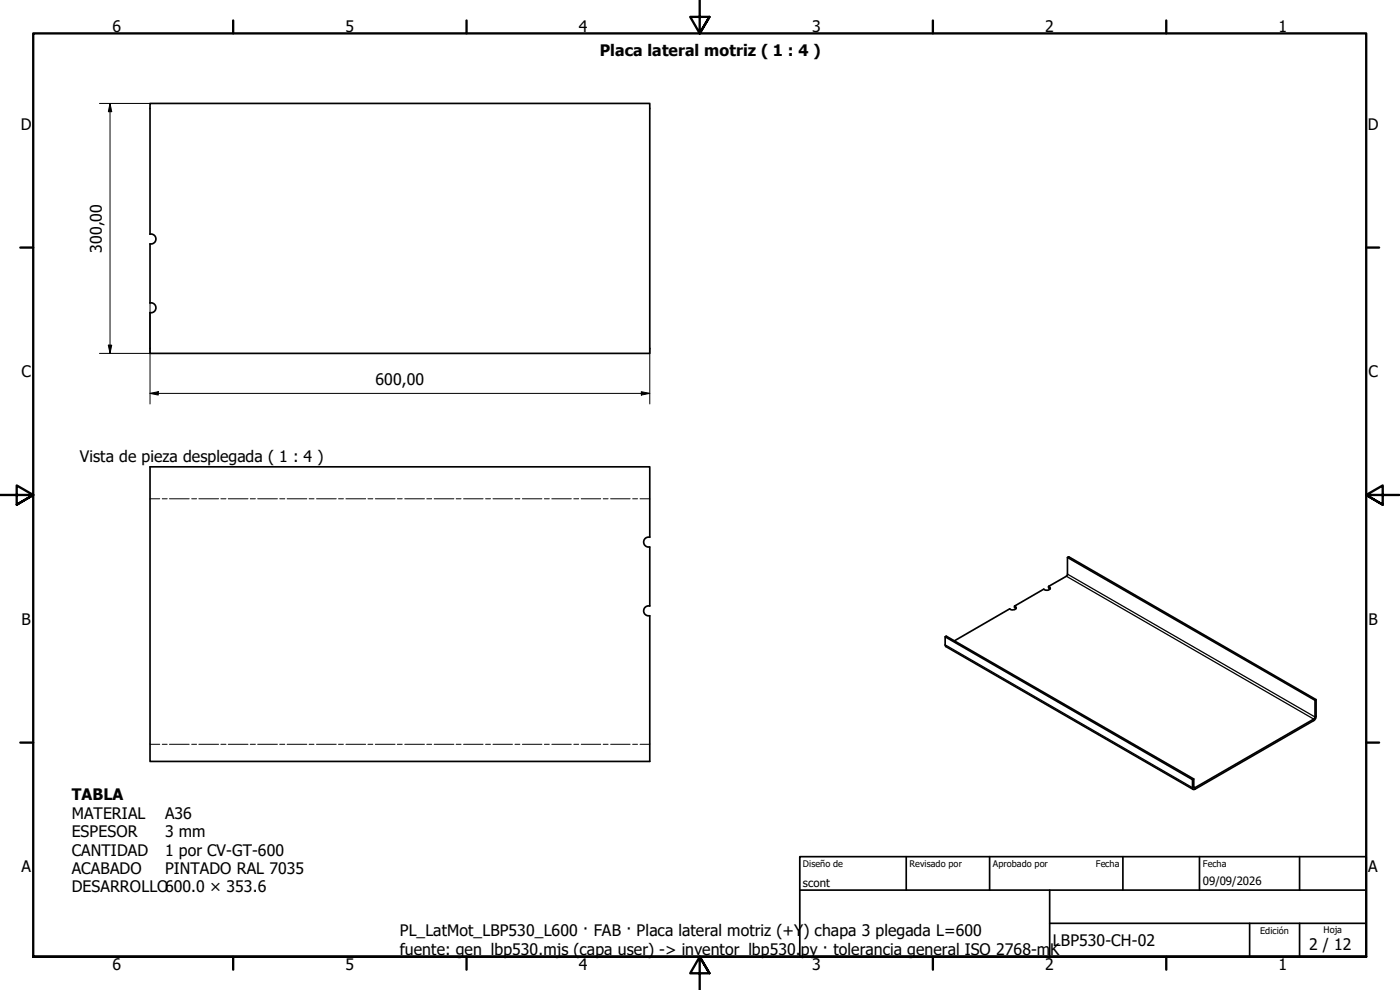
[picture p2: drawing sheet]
<svg xmlns="http://www.w3.org/2000/svg" width="420mm" height="297mm" viewBox="0 0 420 297" stroke-linecap="round" stroke-linejoin="round" font-family="sans-serif">
<!-- layer: Visible (ISO) -->
<g fill="none" stroke="#000" stroke-width=".51">
<path d="M45 70.3a1.49 1.49 0 0 1 1.8 1.4 1.49 1.49 0 0 1-1.8 1.5M45 70.3v-39.3h150v75h-150v-12.2M45 73.2v17.7M45 90.9a1.49 1.49 0 0 1 1.8 1.4 1.49 1.49 0 0 1-1.8 1.5M195 161.2a1.49 1.49 0 0 0-1.8 1.4 1.49 1.49 0 0 0 1.8 1.5M195 161.2v-21.1h-150v88.4h150v-43.7M195 164.1v17.7M314.7 175.9v.5l.5 .3M314.7 175.9a.65 .65 0 0 1 .4 .9 .65 .65 0 0 1-1 .3l-.9-.3-8.7 5M314.7 175.9l5.5-3.2 .2-5.5 .3-.1 74.3 42.8-.2 5.7-.5 .6-36 20.7-.4-.4v-2.6l-74.2-42.8M320.4 167.2l74.3 42.9M195 181.8a1.49 1.49 0 0 0-1.8 1.5 1.49 1.49 0 0 0 1.8 1.4"/>
<path d="M304.5 181.8a.56 .56 0 0 1 .5 .7 .56 .56 0 0 1-.8 .4l-.5 .1-.7-.3-16.6 9.6M304.5 181.8v.5l.4 .3M395 209.9l-.3 .2v5l-.3 .6-35.9 20.7-.2-.1v-2.6l-.4 .2M358.3 233.7l-74.3-42.8-.3 .2v2.6l.1 .3 74.3 42.8"/>
</g>
<!-- layer: Eje de pliegue (ISO) -->
<g fill="none" stroke="#000" stroke-width=".3">
<path d="M45 149.7h2.9M48.7 149.7h1.5M50.9 149.7h5.9M57.5 149.7h1.5M59.7 149.7h5.9M66.3 149.7h1.5M68.5 149.7h5.9M75.1 149.7h1.5M77.3 149.7h5.9M83.9 149.7h1.6M86.2 149.7h5.9M92.8 149.7h1.4"/>
<path d="M95 149.7h5.9M101.6 149.7h1.5M103.8 149.7h5.9M110.4 149.7h1.5M112.6 149.7h6M119.3 149.7h1.4M121.5 149.7h5.9M128.1 149.7h1.4M130.3 149.7h5.9M136.9 149.7h1.5M139.1 149.7h5.9M145.7 149.7h1.5"/>
<path d="M148 149.7h5.8M154.6 149.7h1.4M156.8 149.7h5.8M163.4 149.7h1.4M165.6 149.7h5.8M172.2 149.7h1.5M174.4 149.7h5.9M181 149.7h1.5M183.3 149.7h5.8M189.9 149.7h1.4M192.1 149.7h2.9M45 223.3h2.9"/>
<path d="M48.7 223.3h1.5M50.9 223.3h5.9M57.5 223.3h1.5M59.7 223.3h5.9M66.3 223.3h1.5M68.5 223.3h5.9M75.1 223.3h1.5M77.3 223.3h5.9M83.9 223.3h1.6M86.2 223.3h5.9M92.8 223.3h1.4M95 223.3h5.9"/>
<path d="M101.6 223.3h1.5M103.8 223.3h5.9M110.4 223.3h1.5M112.6 223.3h6M119.3 223.3h1.4M121.5 223.3h5.9M128.1 223.3h1.4M130.3 223.3h5.9M136.9 223.3h1.5M139.1 223.3h5.9M145.7 223.3h1.5M148 223.3h5.8"/>
<path d="M154.6 223.3h1.4M156.8 223.3h5.8M163.4 223.3h1.4M165.6 223.3h5.8M172.2 223.3h1.5M174.4 223.3h5.9M181 223.3h1.5M183.3 223.3h5.8M189.9 223.3h1.4M192.1 223.3h2.9"/>
</g>
<!-- layer: Visible fina (ISO) -->
<path d="M320 172.9l74.3 42.9v.4M320.4 172.3l74.3 42.8 .3-.2M283.7 193.5l74.2 42.8 .4-.2 .3 .2v.5" fill="none" stroke="#000" stroke-width=".38"/>
<!-- layer: Borde (ISO) -->
<g fill="none" stroke="#000" stroke-width=".7">
<path d="M70 6.1v3.9M140 6.1v3.9M210 0v10l-2.9-4.9h5.8l-2.9 4.9 2.9-4.9M280 6.1v3.9M350 6.1v3.9M6.1 74.3h3.9M410 74.3h3.9M0 148.5h10l-5-2.8v5.7l5-2.9-5 2.9M420 148.5h-10l5-2.8v5.7l-5-2.9 5 2.9M6.1 222.8h3.9M410 222.8h3.9M10 287.1v-277.1h400v277.1h-400h400"/>
<path d="M70 287.1v3.8M140 287.1v3.8M212.9 292l-2.9-4.9 2.9 4.9h-5.8l2.9-4.9v9.9M280 287.1v3.8M350 287.1v3.8"/>
</g>
<path d="M240 257h170v30.1h-170zM272 257v10.1M297 257v10.1M337 257v10.1M360 257v10.1M390 257v10.1M240 267.1h170M315 277h95M315 267.1v20M375 277v10.1M390 277v10.1" fill="none" stroke="#000" stroke-width=".51"/>
<!-- layer: Cota (ISO) -->
<path d="M29.8 31h15.2M33 31l.5 2.5h-1zM33 31v75M45 90.9v30.3M29.8 106h15.2M32.5 103.6h1l-.5 2.4zM45 118l2.5-.5v1zM45 118h150M192.5 117.5l2.5 .5-2.5 .5zM195 104.6v16.6" fill="none" stroke="#000" stroke-width=".3"/>
<path d="M33 31l.5 2.5h-1zM32.5 103.6h1l-.5 2.4zM45 118l2.5-.5v1zM192.5 117.5l2.5 .5-2.5 .5z" fill="#000"/>
<g font-size="4.8">
<text x="33.7" y="9.6">6</text>
<text x="103.7" y="9.6">5</text>
<text x="173.7" y="9.6">4</text>
<text x="243.7" y="9.6">3</text>
<text x="313.7" y="9.6">2</text>
<text x="383.7" y="9.6">1</text>
<text x="180" y="16.7">Placa lateral motriz ( 1 : 4 )</text>
<text x="6.2" y="38.9">D</text>
<text x="410.5" y="38.9">D</text>
<text x="30.6" y="75.8" transform="rotate(-90 30.6 75.8)">300,00</text>
<text x="6.4" y="113.1">C</text>
<text x="410.7" y="113.1">C</text>
<text x="112.7" y="115.6">600,00</text>
<text x="24" y="138.7">Vista de pieza desplegada ( 1 : 4 )</text>
<text x="6.4" y="187.4">B</text>
<text x="410.7" y="187.4">B</text>
<text x="21.5" y="240.1">TABLA</text>
<text x="21.5" y="245.7">MATERIAL</text>
<text x="49.5" y="245.7">A36</text>
<text x="21.5" y="251.2">ESPESOR</text>
<text x="49.5" y="251.2">3 mm</text>
<text x="21.5" y="256.7">CANTIDAD</text>
<text x="49.5" y="256.7">1 por CV-GT-600</text>
<text x="6.4" y="261.7">A</text>
<text x="21.5" y="262.2">ACABADO</text>
<text x="49.5" y="262.2">PINTADO RAL 7035</text>
<text x="410.7" y="261.7">A</text>
<text x="21.5" y="267.7">DESARROLLO600.0 × 353.6</text>
<text x="120" y="280.7">PL_LatMot_LBP530_L600 · FAB · Placa lateral motriz (+Y</text>
<text x="241.1" y="280.7">) chapa 3 plegada L=600</text>
<text x="120" y="286.4">fuente: gen_lbp530.mjs (capa user) -&gt; inventor_lbp530.</text>
<text x="240.3" y="286.4">py · tolerancia general ISO 2768-m</text>
<text x="315.2" y="286.4">K</text>
<text x="316" y="283.8">LBP530-CH-02</text>
<text x="392.9" y="285">2 / 12</text>
<text x="33.7" y="290.9">6</text>
<text x="103.7" y="290.9">5</text>
<text x="173.7" y="290.9">4</text>
<text x="243.7" y="290.9">3</text>
<text x="313.7" y="290.9">2</text>
<text x="383.7" y="290.9">1</text>
</g>
<g font-size="3.4">
<text x="241" y="266">scont</text>
<text x="361" y="265.5">09/09/2026</text>
</g>
<g font-size="2.7">
<text x="241" y="260.2">Diseño de</text>
<text x="273" y="260.1">Revisado por</text>
<text x="298" y="260.1">Aprobado por</text>
<text x="328.9" y="260.1">Fecha</text>
<text x="361" y="260.1">Fecha</text>
<text x="378.2" y="280.3">Edición</text>
<text x="397.2" y="280">Hoja</text>
</g>
</svg>
